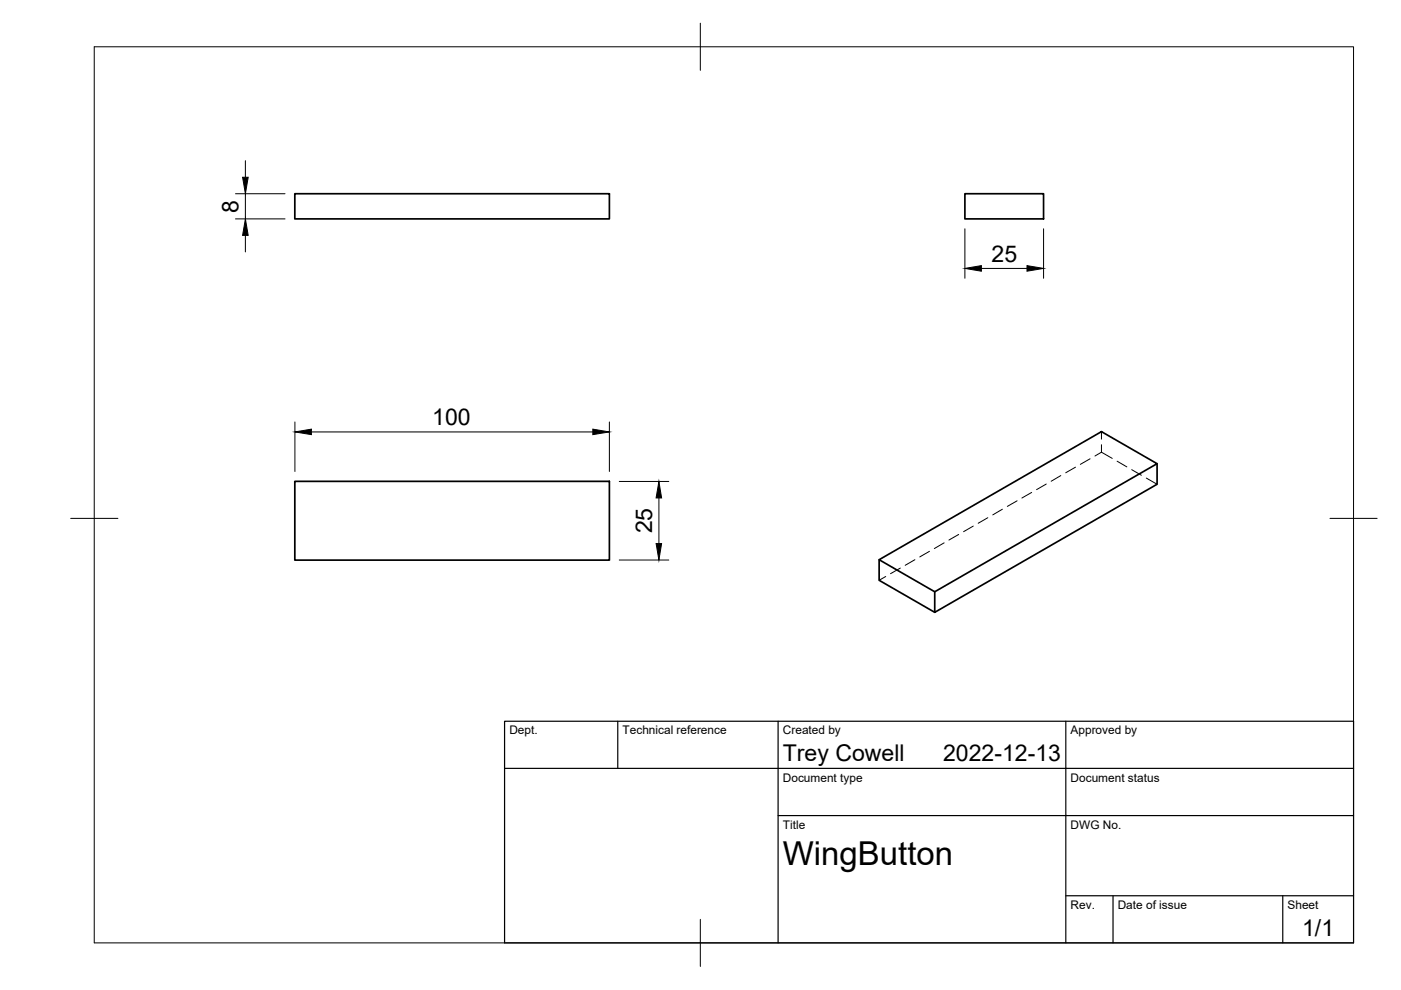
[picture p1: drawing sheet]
<svg xmlns="http://www.w3.org/2000/svg" width="297mm" height="210mm" viewBox="0 0 297 210" stroke-linecap="round" stroke-linejoin="round" font-family="sans-serif">
<!-- layer: Visible -->
<path d="M62.5 41.1h66.7v5.3h-66.7zM204.6 41.1h16.7v5.3h-16.7zM245.3 98.3v4.4l-47.1 27.1v-4.3M62.5 102.1h66.7v16.7h-66.7zM186.4 118.7l47.1-27.2 11.8 6.8-47.1 27.2zM186.4 118.7v4.3l11.8 6.8" fill="none" stroke="#000" stroke-width=".36"/>
<!-- layer: Hidden -->
<g fill="none" stroke="#000" stroke-width=".21">
<path d="M228 99.1l-2 1.1M231.1 97.3l-2.1 1.2M233.5 91.5v1.6M233.5 94.3v1.6M233.5 95.9l-1.3 .8M233.5 95.9l2.3 1.3M236.9 97.8l2 1.2M239.9 99.6l2.1 1.2M194 118.7l-2.1 1.2M197.1 116.9l-2.1 1.2M200.2 115.1l-2.1 1.2M203.3 113.3l-2.1 1.2"/>
<path d="M206.4 111.5l-2.1 1.2M209.4 109.8l-2 1.1M212.5 108l-2 1.2M215.6 106.2l-2 1.2M218.7 104.4l-2 1.2M221.8 102.6l-2 1.2M224.9 100.8l-2 1.2M243 101.4l2.3 1.3M187.8 122.2l-1.4 .8M190.9 120.5l-2.1 1.1"/>
</g>
<!-- layer: BORDER -->
<path d="M20 9.9h267v190h-267zM148.5 4.9v10M15 109.9h10M282 109.9h10M148.5 194.9v10" fill="none" stroke="#000" stroke-width=".21"/>
<!-- layer: TITLEBLOCK -->
<path d="M107 152.9h180v47h-180zM131 152.9v10M165 152.9v47M226 152.9v47M107 162.9h180M165 172.9h122M226 189.9h61M236 189.9v10M272 189.9v10" fill="none" stroke="#000" stroke-width=".25"/>
<!-- layer: FD_Dimensions -->
<g fill="none" stroke="#000" stroke-width=".21">
<path d="M52 34.1v3.5M49.9 46.4h10.5M49.9 41.1h10.5M52 41.1v5.3M52 49.9v3.5M204.6 48.5v10.5M208.1 56.9h9.6M221.3 48.5v10.5M62.5 89.5v10.5M66 91.6h59.7M129.2 89.5v10.5M131.3 102.1h10.5"/>
<path d="M131.3 118.7h10.5M139.7 105.6v9.6"/>
</g>
<path d="M51.4 37.6h1.2l-.6 3.5zM52 46.4l.6 3.5h-1.2zM204.6 56.9l3.5-.6v1.2zM217.7 56.3l3.6 .6-3.6 .6zM62.5 91.6l3.5-.6v1.2zM125.7 91l3.5 .6-3.5 .6zM139.7 102.1l.6 3.5h-1.2zM139.1 115.2h1.2l-.6 3.5z" fill="#000" stroke="#000" stroke-width=".21"/>
<text font-size="7" x="166" y="183.4">WingButton</text>
<g font-size="4.9">
<text x="50.6" y="45.1" transform="rotate(-90 50.6 45.1)">8</text>
<text x="210.2" y="55.4">25</text>
<text x="91.6" y="90.1">100</text>
<text x="138.2" y="113.1" transform="rotate(-90 138.2 113.1)">25</text>
<text x="166" y="161.4">Trey Cowell</text>
<text x="200" y="161.4">2022-12-13</text>
<text x="276.1" y="198.6">1/1</text>
</g>
<g font-size="2.5">
<text x="108" y="155.7">Dept.</text>
<text x="132" y="155.7">Technical reference</text>
<text x="166" y="155.7">Created by</text>
<text x="227" y="155.7">Approved by</text>
<text x="166" y="165.7">Document type</text>
<text x="227" y="165.7">Document status</text>
<text x="166" y="175.7">Title</text>
<text x="227" y="175.7">DWG No.</text>
<text x="227" y="192.7">Rev.</text>
<text x="237" y="192.7">Date of issue</text>
<text x="273" y="192.7">Sheet</text>
</g>
</svg>
